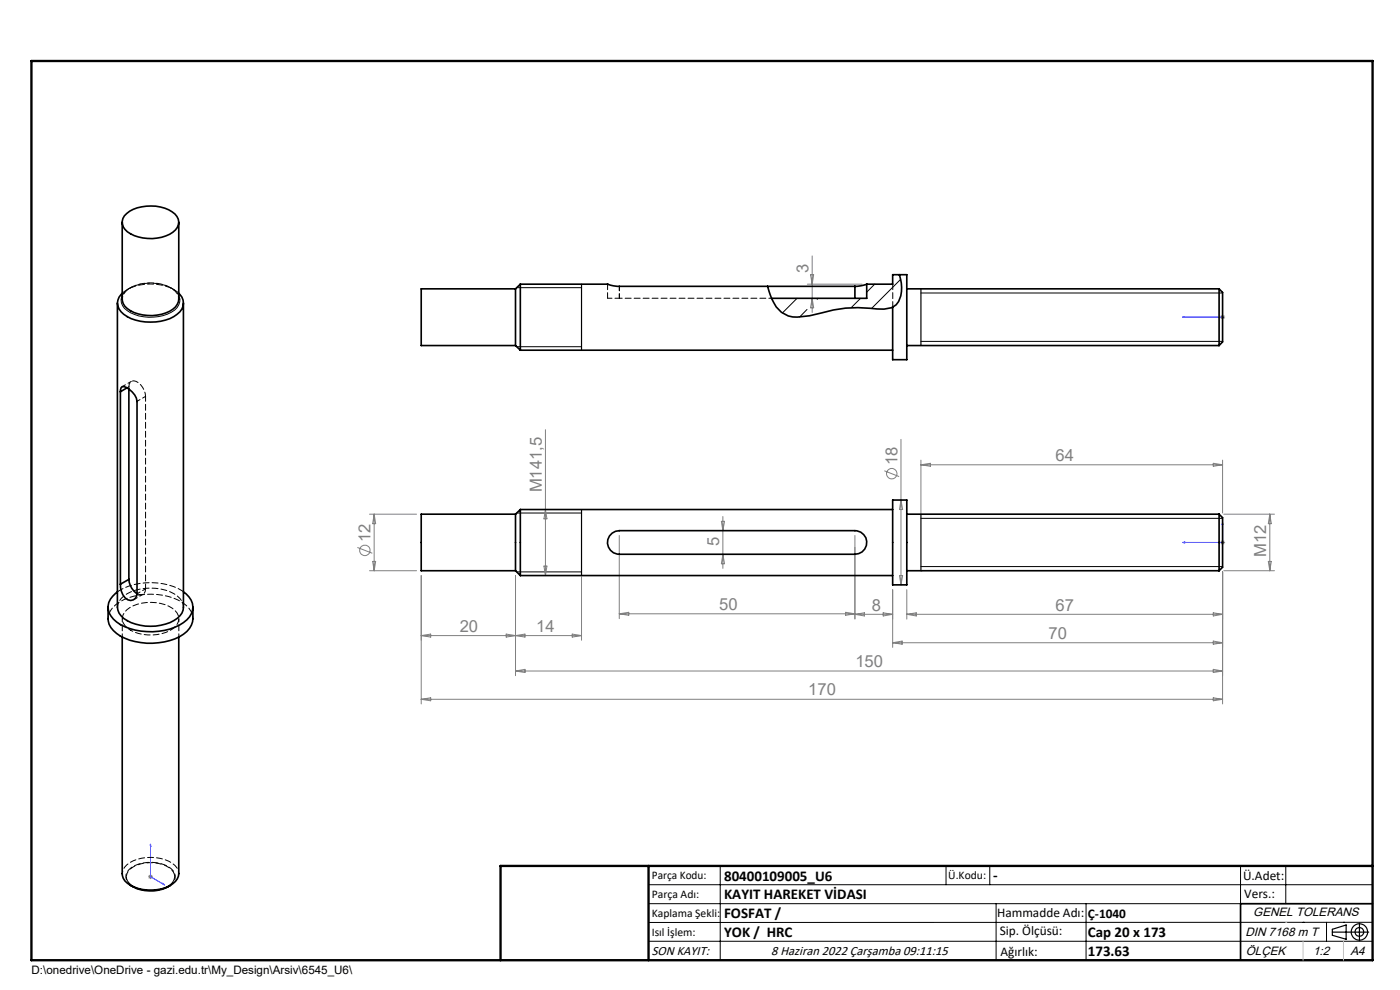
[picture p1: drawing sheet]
<svg xmlns="http://www.w3.org/2000/svg" width="297mm" height="210mm" viewBox="0 0 297 210" stroke-linecap="round" stroke-linejoin="round" font-family="sans-serif">
<g fill="none" stroke="#808080" stroke-width=".21">
<path d="M171.9 58.3h.7l-.3 2zM172.3 54.3v12M171.3 60.3h11.6M172.3 63.3l.3 2h-.7zM258.9 67.3h1M259 66.9l.7 .7M259.4 66.8v1M259.7 66.9l-.7 .7M115.7 91.1v31M187.6 99.9l3.1 1.2M191.1 93.2v30.9M195.4 97.6v11.4"/>
<path d="M195.4 98.6h64M195.4 98.6l2-.3v.6zM257.4 98.3l2 .3-2 .3zM259.4 97.6v11.2M75.8 116.1l3.2 1.3M78.4 109.1h10M79.1 119.1h.6l-.3 2zM79.4 109.1v12M79.4 109.1l.3 2h-.6zM115.7 108.1l.3 2h-.6zM131.4 113.6v17.6M153 110.6h.7l-.3 2z"/>
<path d="M153.4 109.6v11M153.4 117.6l.3 2h-.7zM181.4 113.6v17.7M191.1 106.1l.4 2h-.7zM258.9 115.1h1M259 114.7l.7 .7M259.4 114.6v1M259.6 109.1h10.8M259.7 114.7l-.7 .7M269.1 119.1h.6l-.3 2zM269.4 109.1l.3 2h-.6zM269.4 109.1v12"/>
<path d="M78.4 121.1h10M89.4 122.1v27.2M89.4 134.8h34M89.4 134.8l2-.3v.6zM107.4 134.5v.6l4-.6v.6zM109.4 122.1v21.2M115.4 120.1h.6l-.3 2zM121.4 134.5l2 .3-2 .3zM123.4 122.3v13.5M131.4 130.2h50M131.4 130.2l2-.3v.6zM179.4 129.9l2 .3-2 .3z"/>
<path d="M181.4 130.3h8M181.4 130.3l2-.3v.7zM187.4 130l2 .3-2 .4zM189.4 125.1v12.2M189.4 136.3h70M189.4 136.3l2-.3v.7zM190.8 122.1h.7l-.4 2zM192.4 130.3h67M192.4 125.1v6.2M192.4 130.3l2-.3v.7zM257.4 130l2 .3-2 .4zM257.4 136l2 .3-2 .4z"/>
<path d="M259.4 121.3v28M259.6 121.1h10.8M89.4 148.3l2-.3v.7zM89.4 148.3h170M109.4 142.3l2-.3v.7zM109.4 142.3h150M257.4 142l2 .3-2 .4zM257.4 148l2 .3-2 .4zM31.4 186h1M31.6 185.6l.7 .7M31.9 185.4v1.1M32.3 185.6l-.7 .7"/>
<circle cx="77.4" cy="116.7" r="1.12"/>
<circle cx="189.2" cy="100.5" r="1.1"/>
</g>
<g fill="none" stroke="#000" stroke-width=".21">
<path d="M25.9 62.7a2.47 2.47 0 0 0 1.1 3.2 9.3 9.3 0 0 0 10-.1 2.46 2.46 0 0 0 .9-3.1M109.6 61h13.8M109.6 73.5h13.8M195.4 72.4h64M195.4 62.2h64M109.6 108.8h13.8M195.4 110h64M109.6 121.3h13.8M195.4 120.2h64M26.8 186a3.2 3.2 0 0 0 2.6 2.6 7.8 7.8 0 0 0 6.8-1 2.22 2.22 0 0 0 .8-1.6M137.6 187.7h153.6M137.6 191.7h153.6"/>
<path d="M137.6 199.7h153.6M152.8 183.7v20M200.7 183.7v4M210 183.7v4M211.3 191.7v12M230.4 191.7v12M263.2 183.7v20M272.8 183.7v8M276.4 195.6h.1M281.4 195.6v4.1M285 195.6h.1M291.2 195.6l-153.6 .1"/>
</g>
<g fill="none" stroke="#000" stroke-width=".25">
<path d="M123.4 60.3v14M195.4 61.3v12M123.4 108.1v14M195.4 109.1v12M195.4 121.1h.1M282.6 197.7h7.8M282.6 197.1l3-.9v3l-3-.8zM288.4 195.8v3.8M106.2 203.7h185"/>
<circle cx="288.4" cy="197.7" r="1.74"/>
<circle cx="288.4" cy="197.7" r=".93"/>
</g>
<path d="M37 185.5a4.1 4.1 0 0 0-3.4-2.4 6.8 6.8 0 0 0-6.3 1.7l-.5 1.1" fill="none" stroke="#000" stroke-width=".21" stroke-dasharray="1.3 .6" stroke-dashoffset=".1" stroke-linecap="butt"/>
<path d="M26.1 62.4a7.9 7.9 0 0 1 7.8-2.2 5.5 5.5 0 0 1 4 2.5" fill="none" stroke="#000" stroke-width=".21" stroke-dasharray="1.3 .6" stroke-dashoffset=".6" stroke-linecap="butt"/>
<path d="M250.9 67.3h.4h-.4M250.9 67.3h8.5M259.3 67.3h.2zM259.4 67.3h.1M250.9 115.1l.4-.1v.2zM259.4 110.8l.1 .5h-.2zM259.4 110.8v4.3h-8.5M31.9 179.1l.1 .3-.1-.1zM31.9 179.1v6.9l3 1.7M34.6 187.4l.3 .3-.3-.1z" fill="none" stroke="#00f" stroke-width=".21"/>
<path d="M25.9 62.7l.2-.3M37.1 185.9l-.1-.4" fill="none" stroke="#000" stroke-width=".21" stroke-dasharray="1.3 .6"/>
<path d="M291.2 191.7h-28v12" fill="none" stroke="#000" stroke-width=".35"/>
<path d="M6.7 12.9h284.5v190.8h-284.5zM137.6 183.7v20M291.2 183.7h-185v20" fill="none" stroke="#000" stroke-width=".5"/>
<path d="M276.4 199.7v4M285 199.7v4" fill="none" stroke="#c0c0c0" stroke-width=".21"/>
<path d="M272.8 195.6h.1" fill="none" stroke="#c0c0c0" stroke-width=".25"/>
<g fill="#00f">
<path d="M34.6 187.4l.3 .3-.3-.1zM31.9 179.1l.1 .3-.1-.1zM259.4 110.8l.1 .5h-.2zM250.9 115.1l.4-.1v.2z"/>
<path d="M259.3 67.3h.2zM250.9 67.3h.4z"/>
</g>
<g fill="none" stroke="#000" stroke-width=".35">
<path d="M25.9 47.2v16.3a3.3 3.3 0 0 0 2.6 2.8 8.8 8.8 0 0 0 8.7-1.2l.7-1.1v-.5v-16.3M26.4 45.8a7.9 7.9 0 0 1 7.6-1.9 5 5 0 0 1 3.8 2.6 2.79 2.79 0 0 1-1.8 3.2 9.3 9.3 0 0 1-9-.5 2.38 2.38 0 0 1-.6-3.4zM190.8 58.3a7.7 7.7 0 0 1-.2 5.7l-.5 .7-.7 .4M24.9 64.3v64.5a4 4 0 0 0 2.9 3.3 10.6 10.6 0 0 0 9.8-.9 2.91 2.91 0 0 0 1.3-2.4v-64.5M25.9 62.2a2.7 2.7 0 0 0 .3 4.5 10.5 10.5 0 0 0 11.4 0 2.72 2.72 0 0 0 .3-4.5M109.4 61.3v12M109.4 61.3h-20v12h20M109.4 73.3l1 1M110.4 60.3v14M110.4 60.3h18.5l2.1 .4h50.4M110.4 60.3l-1 1M110.4 74.3h79"/>
<path d="M162.8 60.7l.6 1.8a6.3 6.3 0 0 0 4.8 4.7l3.5-.2 2.6-.6a26.6 26.6 0 0 1 11.8-.9l1.4 .1 1.9-.5M181.4 60.7v2.6M183.9 60.3h5.5v-2h3v18h-3v-11.2M183.9 60.3l-1.3 .3-1.2 .1M183.9 60.3v3h-20.2M192.4 61.3h66.2M192.4 73.3h66.2M258.6 61.3v12M258.6 61.3l.8 .7v10.5l-.8 .8M25.5 83.1l.2-.8 .2-.3a3.7 3.7 0 0 1 3.2 3.2v40.8a1.4 1.4 0 0 1-1 1.3 1.4 1.4 0 0 1-1.5-.4 4.1 4.1 0 0 1-1.1-3M25.5 83.1v40.8M27 82.3l-1.5 .8"/>
<path d="M27.3 82.5v40.4M109.4 109.1v12M109.4 109.1h-20v12h20M110.4 108.1v14M110.4 108.1h79M110.4 108.1l-1 1M129.9 113.1l.7-.4 .8-.1h50a2.5 2.5 0 0 1 2.5 2.5 2.5 2.5 0 0 1-2.5 2.5h-50a2.5 2.5 0 0 1-2.4-1.7 2.5 2.5 0 0 1 .9-2.8zM189.4 106.1h3v18h-3zM192.4 109.1h66.2M258.6 109.1v12M258.6 109.1l.8 .7v10.5l-.8 .8M22.9 128.8a5.5 5.5 0 0 0 1.2 5 11.6 11.6 0 0 0 9.6 2.5 9.5 9.5 0 0 0 6.5-3 5.7 5.7 0 0 0 .7-4.5"/>
<path d="M24.9 125.5a3.9 3.9 0 0 0-1.8 4.5 7.3 7.3 0 0 0 5.6 3.7 12.8 12.8 0 0 0 11-2.2 3.6 3.6 0 0 0-.8-6M25.9 135.1v50.2a2.78 2.78 0 0 0 1.8 2.5M27.3 122.9a3.9 3.9 0 0 0 1.8 3M27.3 122.9l-1.8 1M37.9 135.1v50.2a3.6 3.6 0 0 1-2.7 3 9.5 9.5 0 0 1-7.5-.5M109.4 121.1l1 1M110.4 122.1h79M192.4 121.1h66.2M27.7 187.8a8.3 8.3 0 0 0 8.5 0"/>
</g>
<path d="M37.9 63.5a3.1 3.1 0 0 0-2.1-2.7 9 9 0 0 0-8.9 .8 2.5 2.5 0 0 0-1 1.9M131.4 63.3h32.3M40.9 131.2a4.5 4.5 0 0 0-3.1-3.9 13.7 13.7 0 0 0-13.2 1 4 4 0 0 0-1.7 2.9M37.9 185.3a3.1 3.1 0 0 0-2.1-2.6 9 9 0 0 0-8.9 .8 2.5 2.5 0 0 0-1 1.8" fill="none" stroke="#000" stroke-width=".21" stroke-dasharray="1.3 .6" stroke-dashoffset=".7"/>
<path d="M25.9 62.2a10.2 10.2 0 0 1 12 0M38.9 125.5a13.7 13.7 0 0 0-14 0" fill="none" stroke="#000" stroke-width=".21" stroke-dasharray="1.3 .6" stroke-dashoffset="-.1"/>
<path d="M27.7 61l-.7 .4M36.9 61.4l-.7-.4M30.9 84.1a3.6 3.6 0 0 0-2.5-3.3 1.06 1.06 0 0 0-1.1 1.2M38.9 128.8a4 4 0 0 0-2.8-3.3 10.7 10.7 0 0 0-9.8 .9 3.1 3.1 0 0 0-1.4 2.4" fill="none" stroke="#000" stroke-width=".21" stroke-dasharray="1.3 .6" stroke-dashoffset=".4"/>
<path d="M30.9 84.1l-1.8 1M25.9 131.2v3.9M30.9 124.9l-1.8 1M37.9 135.1v-3.9" fill="none" stroke="#000" stroke-width=".21" stroke-dasharray="1.3 .6" stroke-dashoffset=".6"/>
<path d="M128.9 63.3h2.5M131.4 63.3v-2.6M29.1 125.9a1.08 1.08 0 0 0 1.2 .2 1.08 1.08 0 0 0 .6-1.2" fill="none" stroke="#000" stroke-width=".21" stroke-dasharray="1.3 .6" stroke-dashoffset=".3"/>
<path d="M162.9 60.7h.1M27.3 82v.5M27.3 82l-.3 .3" fill="none" stroke="#000" stroke-width=".21" stroke-dasharray="1.3 .6"/>
<path d="M30.9 124.9v-40.8" fill="none" stroke="#000" stroke-width=".21" stroke-dasharray="1.3 .6" stroke-dashoffset=".2"/>
<path d="M27.7 133.7a9.2 9.2 0 0 0 9-.3 2.45 2.45 0 0 0-.2-4.4 9 9 0 0 0-9.6 .4 2.34 2.34 0 0 0 .1 3.8l.7 .5" fill="none" stroke="#000" stroke-width=".21" stroke-dasharray="1.3 .6" stroke-dashoffset=".8"/>
<path d="M35.7 188.1a2.27 2.27 0 0 0 1.5-2.2 2.27 2.27 0 0 0-1.5-2.1 7.7 7.7 0 0 0-8.3 .7 2.16 2.16 0 0 0 .8 3.6" fill="none" stroke="#000" stroke-width=".21" stroke-dasharray="1.3 .6" stroke-dashoffset="-.2"/>
<path d="M27.9 80.9l-2 1.1M28.4 127.2l2-1.1" fill="none" stroke="#000" stroke-width=".21" stroke-dasharray="1.3 .6" stroke-dashoffset=".5"/>
<path d="M191.1 59.3l-6.2 6.1M169.1 63.3l-3.1 3.1M171.2 65.6l-1.6 1.7M173.6 63.3l-.2 .2M182.6 63.3l-1.9 1.9M185.6 60.3l-1.7 1.7" fill="none" stroke="#000" stroke-width=".21"/>
<path d="M128.9 60.3v3M189.4 60.3v4.8" fill="none" stroke="#000" stroke-width=".21" stroke-dasharray="1.3 .6" stroke-dashoffset=".1"/>
<g font-size="3.5" fill="#808080">
<text x="171.5" y="57.8" transform="rotate(-90 171.5 57.8)">3</text>
<text x="190.4" y="98.7" transform="rotate(-90 190.4 98.7)">18</text>
<text x="223.9" y="97.8">64</text>
<text x="114.9" y="104.4" transform="rotate(-90 114.9 104.4)">M141,5</text>
<text x="78.6" y="114.9" transform="rotate(-90 78.6 114.9)">12</text>
<text x="152.6" y="115.8" transform="rotate(-90 152.6 115.8)">5</text>
<text x="268.6" y="118.2" transform="rotate(-90 268.6 118.2)">M12</text>
<text x="152.6" y="129.4">50</text>
<text x="185" y="129.5">8</text>
<text x="223.9" y="129.5">67</text>
<text x="97.5" y="134">20</text>
<text x="113.8" y="134">14</text>
<text x="222.4" y="135.5">70</text>
<text x="181.5" y="141.5">150</text>
<text x="171.5" y="147.5">170</text>
</g>
<g font-size="3.2">
<text x="153.6" y="186.8">80400109005_U6</text>
<text x="153.6" y="190.8">KAYIT HAREKET VİDASI</text>
<text x="210.7" y="186.6">-</text>
<text x="153.6" y="194.8">FOSFAT /</text>
<text x="153.6" y="198.8">YOK / HRC</text>
<text x="230.8" y="198.7">Cap 20 x 173</text>
<text x="230.8" y="202.8">173.63</text>
</g>
<g font-size="2.8">
<text x="263.7" y="186.7">Ü.Adet:</text>
<text x="263.9" y="190.5">Vers.:</text>
<text x="211.5" y="194.5">Hammadde Adı:</text>
<text x="230.8" y="194.7">Ç-1040</text>
<text x="138.3" y="202.6">SON KAYIT:</text>
<text x="163.6" y="202.6">8 Haziran 2022 Çarşamba 09:11:15</text>
<text x="212.1" y="198.4">Sip. Ölçüsü:</text>
<text x="212.2" y="202.7">Ağırlık:</text>
</g>
<g font-size="2.6">
<text x="265.9" y="194.4">GENEL TOLERANS</text>
<text x="264.2" y="198.5">DIN 7168 m T</text>
<text x="264.3" y="202.6">ÖLÇEK</text>
<text x="278.5" y="202.6">1:2</text>
<text x="286.5" y="202.6">A4</text>
</g>
<g font-size="2.5">
<text x="138.3" y="186.4">Parça Kodu:</text>
<text x="138.3" y="190.5">Parça Adı:</text>
<text x="201.2" y="186.5">Ü.Kodu:</text>
<text x="138.3" y="194.5">Kaplama Şekli:</text>
<text x="138.3" y="198.6">Isıl İşlem:</text>
<text x="6.7" y="206.7">D:\onedrive\OneDrive - gazi.edu.tr\My_Design\Arsiv\6545_U6\</text>
</g>
</svg>
